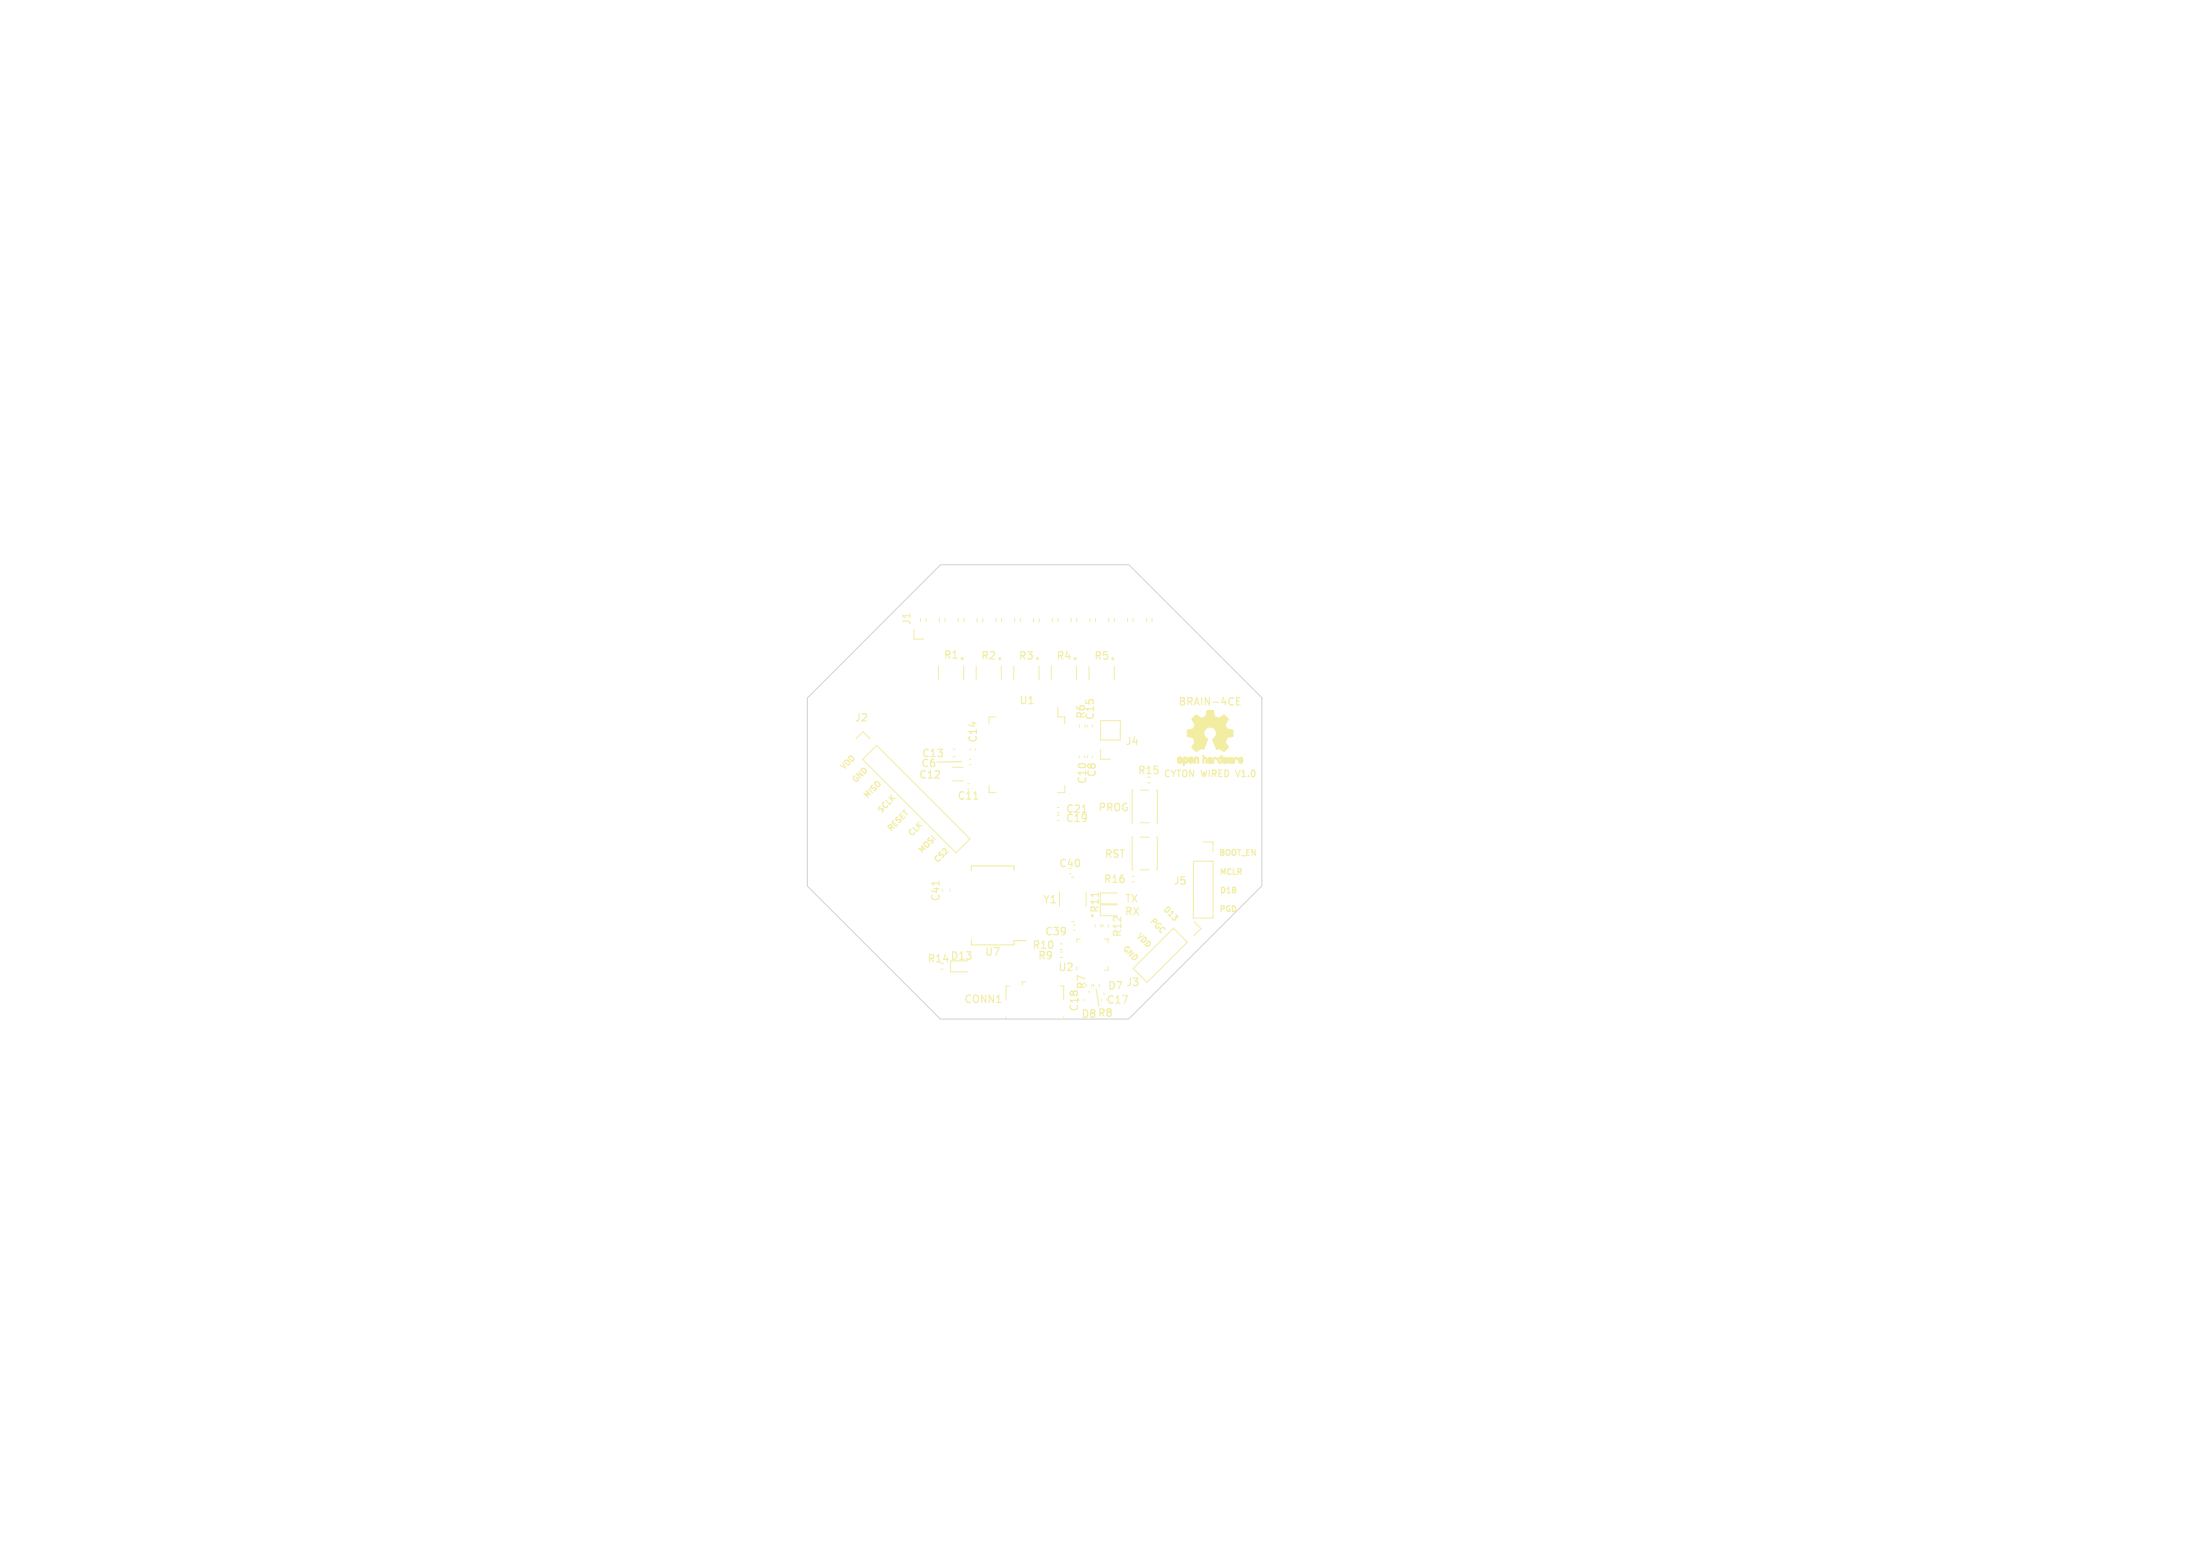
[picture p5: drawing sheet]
<svg xmlns="http://www.w3.org/2000/svg" width="297mm" height="210mm" viewBox="0 0 297 210" stroke-linecap="round" stroke-linejoin="round" font-family="sans-serif">
<path d="M166.9 94.6h.4M167.4 94.2h-.5v1h.5M126.8 118.9v.6M129.8 102.8l-3.3 .1M131.1 117.5v-.6h5.8v.6M131.4 107.9h.6M131.1 126.9v.6h5.8v-.6h1.6M148 133.5l.4 2.3M148.3 120.5v.5" fill="none" stroke="#f2eda1" stroke-width=".15"/>
<g fill="none" stroke="#f2eda1" stroke-width=".14">
<path d="M115.6 99.7l.9-.9 .9 .9M123.4 85v1.3h1.3M124.3 83.5v.4M125 83.5v.4M126.7 89.9v1.8M126.8 83.5v.4M127.6 83.5v.4M129.4 83.5v.4M130.1 89.9v1.8M130.1 83.5v.4M131.8 89.9v1.8M131.9 83.5v.4"/>
<path d="M132.7 83.5v.4M134.4 83.5v.4M134.5 96.8h-1v.9M135.2 89.9v1.8M135.2 83.5v.4M136.9 89.9v1.8M137 83.5v.4M137.7 83.5v.4M139.5 83.5v.4M140.3 89.9v1.8M140.3 83.5v.4M141.9 89.9v1.8"/>
<path d="M142.1 83.5v.4M142.8 95.5v1.3h.9v.9M142.8 83.5v.4M144.6 83.5v.4M145.3 89.9v1.8M145.4 83.5v.4M145.7 97.9v.3M146.5 97.9v.3M146.8 97.9v.2M147 89.9v1.8M147.1 83.5v.4M147.5 97.9v.2"/>
<path d="M147.9 83.5v.4M148.6 97.3h2.6v2.6h-2.6zM149.7 83.5v.4M150.4 89.9v1.8M150.4 83.5v.4M152.2 83.5v.4M153 83.5v.4M154.8 83.5v.4M155.5 83.5v.4M116.5 102.5l1.8-1.9 12.7 12.6-1.9 1.9zM128.6 103.6h1.4M128.6 105.4h1.4"/>
<path d="M128.7 102.1h.3M128.7 101.1h.3M130.7 105.8h.2M130.7 106.5h.2M130.9 102.5h.2M130.9 103.2h.2M131 101.1v.2M131.7 101.1v.2M133.5 106v1h1M142.8 110h.2M142.8 110.7h.2M142.8 109h.2"/>
<path d="M142.8 109.7h.2M143.7 106v1h-.9M144.4 117.9h.2M144.7 118.4h.3M145.7 102v.2M146.4 102v.2M146.8 102v.2M147.5 102v.2M148.6 101.1v1.4h1.3M152.8 118.3h.3M152.8 119h.3M153 106.6h-.2v4.4h.2"/>
<path d="M153 113h-.2v4.4h.2M154 111h1.1M154 106.6h1.1M154 113h1.1M154 117.4h1.1M154.9 105.7h.3M156.1 106.6h.1v4.4h-.1M156.1 113h.1v4.4h-.1M161.1 116.2h2.7v7.7h-2.7zM162.4 113.6h1.4v1.4M127 130.8h.3M128.2 120v.3"/>
<path d="M130.6 129.7h-2.3v1.5h2.3M135.8 137.2v.3M136.2 133.1h-.4v1.8M138.5 132.5h-.5v.5M143 120.4v2M143.1 128.2h.3M143.1 127.4h.3M143.1 129.2h.3M143.1 128.5h.3M143.2 133.1h.4v1.8M143.6 137.2v.3M144.7 124.4h.3"/>
<path d="M144.9 124.8h.2M144.9 125.6h.2M145.4 130.5v.4M145.8 126.7h-.4v.5M146.4 134.8v.3M146.6 120.4v2M147.4 132.8v.4M147.7 132.8v.4M147.9 124.8v.3M148.4 132.8v.4M148.6 123.6h2.2M148.6 122.1h2.2"/>
<path d="M148.6 122h2.2M148.6 120.5h2.2M148.6 124.8v.3M148.7 134.8v.2M148.9 124.8v.3M149.1 126.7h.5v.5M149.6 130.5v.4h-.5M149.6 124.8v.3M153 130.7l5.4-5.4 1.9 1.9-5.4 5.4zM161.2 124.4l.9 .9-.9 1"/>
<circle cx="149" cy="134.1" r=".05"/>
</g>
<g fill="none" stroke="#f2eda1" stroke-width=".2">
<circle cx="129.9" cy="88.9" r=".1"/>
<circle cx="135" cy="88.9" r=".1"/>
<circle cx="140.1" cy="88.9" r=".1"/>
<circle cx="145.1" cy="88.9" r=".1"/>
<circle cx="150.2" cy="88.9" r=".1"/>
<circle cx="147.5" cy="123.6" r=".1"/>
</g>
<g fill="#f2eda1" stroke="#f2eda1" stroke-width=".14">
<path d="M166.6 102.3a.23 .23 0 0 1 .3-.1 .23 .23 0 0 1 .1 .3 .16 .16 0 0 0-.2-.1 .16 .16 0 0 0-.1 .2v.4h-.1z"/>
<path d="M161.3 102.3a.34 .34 0 0 1 .4-.1 .34 .34 0 0 1 .1 .5v.3h-.1l-.1-.4a.16 .16 0 0 0 0-.2 .16 .16 0 0 0-.1 0l-.1 .2a.29 .29 0 0 1-.2 .5z"/>
<path d="M163.8 102.3a.22 .22 0 0 1 .4-.1 .22 .22 0 0 1 0 .3 .16 .16 0 0 0-.2-.1 .16 .16 0 0 0-.1 .2v.4h-.1z"/>
<path d="M162.4 102l.1-.1 .1 .3a.34 .34 0 0 1 .3 .1 .34 .34 0 0 1 .1 .4v.3h-.2v-.6a.21 .21 0 0 0-.3 .1 .21 .21 0 0 0 0 .2v.3h-.1z"/>
<path d="M165.1 102.3l.1-.1 .1 .7 .1-.6 .1-.1v.7h.1v-.6l.2-.1v.7l-.1 .1h-.5l-.1-.1z"/>
<path d="M159.1 102.2a.39 .39 0 0 1 .5 .4 .39 .39 0 0 1-.5 .4l-.1-.4h.2v.1a.11 .11 0 0 0 .1 .1 .11 .11 0 0 0 .1-.1l-.1-.4-.1 .1v.2h-.2z"/>
<path d="M167.3 102.3a.28 .28 0 0 1 .3-.1 .28 .28 0 0 1 .2 .4l-.4 .2a.18 .18 0 0 0 .2 .1 .18 .18 0 0 0 .1-.2 .25 .25 0 0 1-.2 .3 .25 .25 0 0 1-.3-.2v-.2h.1l.3-.2a.16 .16 0 0 0-.2 0 .16 .16 0 0 0-.1 .2h-.1z"/>
<path d="M164.5 102.3l.3-.1 .1-.2 .1-.1v.6a.32 .32 0 0 1-.2 .5 .32 .32 0 0 1-.4-.4h.1a.18 .18 0 0 0 .2 .3 .18 .18 0 0 0 .1-.3 .18 .18 0 0 0-.1-.3 .18 .18 0 0 0-.2 .3h-.1z"/>
<path d="M160.6 102.3a.29 .29 0 0 1 .5 0 .29 .29 0 0 1-.3 .4l-.1 .1a.16 .16 0 0 0 .1 .1 .16 .16 0 0 0 .2-.2v-.1a.29 .29 0 0 1-.2 .5 .29 .29 0 0 1-.3-.4v-.2h.2l.2-.1h-.1l-.1 .1h-.2z"/>
<path d="M163.2 102.3a.32 .32 0 0 1 .4 0 .32 .32 0 0 1 0 .4v.3h-.1v-.3l-.3 .1 .2 .1a.22 .22 0 0 1-.3-.1 .22 .22 0 0 1 .2-.2l.2-.1a.13 .13 0 0 0-.1-.2 .14 .14 0 0 0-.2 .2l-.1 .1z"/>
<path d="M159.8 102.2a.39 .39 0 0 1 .5 .1 .39 .39 0 0 1 0 .5 .31 .31 0 0 1-.4 .2v.2l-.1 .1-.1-.7h.2a.16 .16 0 0 0 0 .2 .16 .16 0 0 0 .2 0v-.4h-.2v.2h-.2z"/>
<path d="M166 102.3l.1-.1a.33 .33 0 0 1 .3 .5v.3h-.1v-.4l-.3 .2 .2 .1a.23 .23 0 0 1-.3-.1 .23 .23 0 0 1 .3-.2l.1-.1a.17 .17 0 0 0-.2-.1 .17 .17 0 0 0-.1 .1l-.1 .1v-.2z"/>
<path d="M161.1 96.8l.2-.2a.23 .23 0 0 1 .2-.1 .23 .23 0 0 1 .2 .1l.5 .4 .4-.2a.92 .92 0 0 0 .3-.9h.9a.95 .95 0 0 0 .3 .9l.4 .2 .5-.3a.3 .3 0 0 1 .3-.2 .3 .3 0 0 1 .2 .3l.3 .3-.2 .4a.59 .59 0 0 0 .2 .9l.6 .2 .1 .8h-.3a.57 .57 0 0 0-.7 .6l-.1 .2 .5 .6-.3 .3a.3 .3 0 0 1-.4 .3l-.3-.2a.52 .52 0 0 0-.7-.1l-.5-1.3a.86 .86 0 0 0 .5-1 .86 .86 0 0 0-1-.6 .86 .86 0 0 0-.7 1l.2 .3 .3 .3-.5 1.3h-.2a.29 .29 0 0 0-.5 .1 .34 .34 0 0 1-.3 .2 .34 .34 0 0 1-.3-.3l-.3-.3 .2-.3a.67 .67 0 0 0-.1-1l-.7-.1v-.8a.94 .94 0 0 1 .8-.2l.1-.4a.38 .38 0 0 0-.1-.6l-.2-.3z"/>
</g>
<circle cx="139.7" cy="106.9" r="33.2" fill="none" stroke="#d0d2cd" stroke-width=".14"/>
<g font-size="1.4" fill="#f2eda1">
<text x="123.1" y="84.4" transform="rotate(-90 123.1 84.4)">J1</text>
<text x="127.4" y="89.1">R1</text>
<text x="132.4" y="89.2">R2</text>
<text x="137.5" y="89.2">R3</text>
<text x="142.6" y="89.2">R4</text>
<text x="147.7" y="89.2">R5</text>
<text x="137.6" y="95.2">U1</text>
<text x="159" y="95.4">BRAIN-4CE</text>
<text x="115.4" y="97.5">J2</text>
<text x="132" y="100.3" transform="rotate(-90 132 100.3)">C14</text>
<text x="146.6" y="97.1" transform="rotate(-90 146.6 97.1)">R6</text>
<text x="147.8" y="97.2" transform="rotate(-90 147.8 97.2)">C15</text>
<text x="151.9" y="100.7">J4</text>
<text x="124" y="105.2">C12</text>
<text x="124.3" y="103.7">C6</text>
<text x="124.4" y="102.3">C13</text>
<text x="146.8" y="105.9" transform="rotate(-90 146.8 105.9)">C10</text>
<text x="148.1" y="104.9" transform="rotate(-90 148.1 104.9)">C8</text>
<text x="153.6" y="104.6">R15</text>
<text x="129.2" y="108.1">C11</text>
<text x="143.8" y="111.1">C19</text>
<text x="143.9" y="109.9">C21</text>
<text x="148.3" y="109.6">PROG</text>
<text x="142.9" y="117.2">C40</text>
<text x="149" y="119.3">R16</text>
<text x="149.2" y="115.8">RST</text>
<text x="158.4" y="119.6">J5</text>
<text x="127" y="121.7" transform="rotate(-90 127 121.7)">C41</text>
<text x="140.8" y="122.1">Y1</text>
<text x="148.5" y="123.3" transform="rotate(-90 148.5 123.3)">R11</text>
<text x="151.9" y="123.6">RX</text>
<text x="151.9" y="121.9">TX</text>
<text x="125.2" y="130">R14</text>
<text x="128.3" y="129.7">D13</text>
<text x="132.9" y="129.1">U7</text>
<text x="139.3" y="128.2">R10</text>
<text x="140.1" y="129.6">R9</text>
<text x="141" y="126.4">C39</text>
<text x="142.8" y="131.2">U2</text>
<text x="151.5" y="126.5" transform="rotate(-90 151.5 126.5)">R12</text>
<text x="130.1" y="135.5">CONN1</text>
<text x="145.7" y="136.6" transform="rotate(-90 145.7 136.6)">C18</text>
<text x="146" y="137.5">D8 R8</text>
<text x="146.7" y="133.6" transform="rotate(-90 146.7 133.6)">R7</text>
<text x="149.4" y="135.6">C17</text>
<text x="149.5" y="133.7">D7</text>
<text x="152" y="133.3">J3</text>
</g>
<text font-size="1.2" fill="#f2eda1" x="157.1" y="105.1">CYTON WIRED V1.0</text>
<g font-size="1.1" fill="#f2eda1">
<text x="114" y="104" transform="rotate(-45 114 104)">VDD</text>
<text x="115.6" y="105.7" transform="rotate(-45 115.6 105.7)">GND</text>
<text x="117.1" y="107.8" transform="rotate(-45 117.1 107.8)">MISO</text>
<text x="119" y="109.8" transform="rotate(-45 119 109.8)">SCLK</text>
<text x="120.3" y="112.3" transform="rotate(-45 120.3 112.3)">RESET</text>
<text x="123.1" y="112.9" transform="rotate(-45 123.1 112.9)">CLK</text>
<text x="124.5" y="115.2" transform="rotate(-45 124.5 115.2)">MOSI</text>
<text x="126.6" y="116.5" transform="rotate(-45 126.6 116.5)">CS2</text>
<text x="164.6" y="115.5">BOOT_EN</text>
<text x="164.7" y="118.1">MCLR</text>
<text x="155.2" y="124.5" transform="rotate(45 155.2 124.5)">PGC</text>
<text x="157" y="122.9" transform="rotate(45 157 122.9)">D13</text>
<text x="164.7" y="123.1">PGD</text>
<text x="164.7" y="120.6">D18</text>
<text x="151.5" y="128.2" transform="rotate(45 151.5 128.2)">GND</text>
<text x="153.4" y="126.5" transform="rotate(45 153.4 126.5)">VDD</text>
</g>
</svg>
